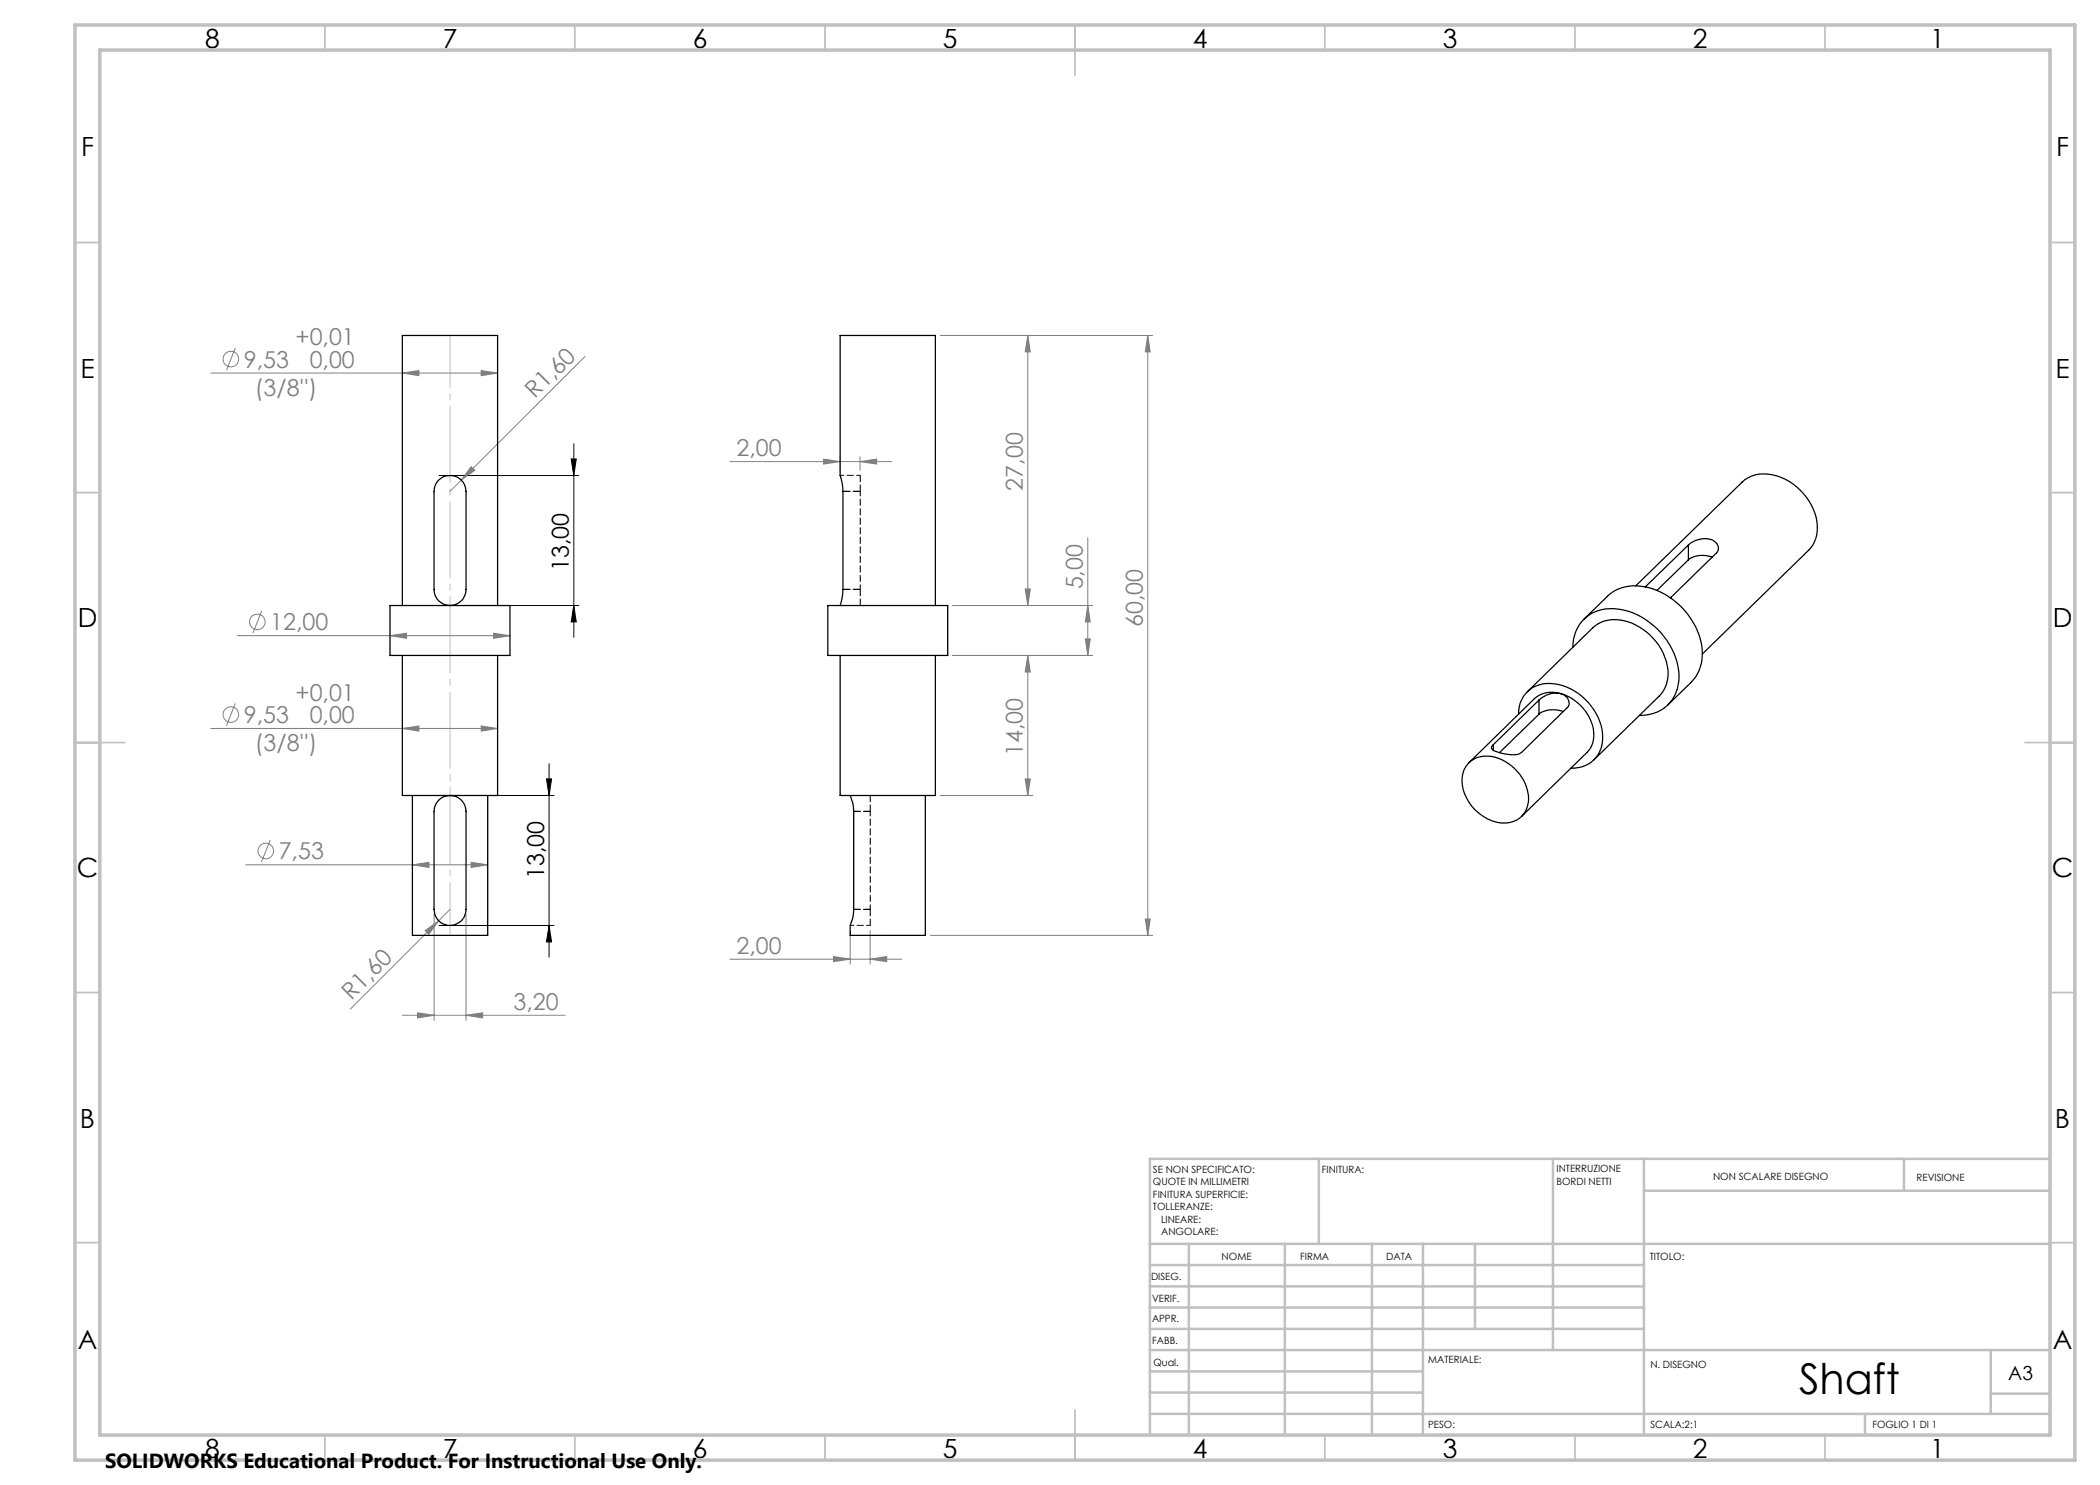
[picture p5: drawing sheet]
<svg xmlns="http://www.w3.org/2000/svg" width="420mm" height="297mm" viewBox="0 0 420 297" stroke-linecap="round" stroke-linejoin="round" font-family="sans-serif">
<g fill="none" stroke="#808080" stroke-width=".2">
<path d="M42.2 74.6h57.3M47.1 69.6l-1.8 4.4M80.5 74.6l3.3-.5v1zM96.2 74.1l3.3 .5-3.3 .5zM117 71.3l-27 27M188.1 67.1h42.4M205.6 67.1v54M205.6 67.1l.5 3.3h-1.1zM229.6 67.1v120M229.6 67.1l.4 3.3h-.9zM94.2 93.3l.8 .7-2.7 2zM146 92.3h32.4"/>
<path d="M164.7 91.8l3.3 .5-3.3 .5zM168 91.3v2.8M172 92.3l3.3-.5v1zM172 91.3v2.8M205 117.8h1.1l-.5 3.3zM217.6 107.6v23.5M47.4 127.1h54.6M52.4 122.2l-1.8 4.4M78 127.1l3.3-.5v1.1zM98.7 126.6l3.3 .5-3.3 .6zM190.6 121.1h27.9M190.6 131.1h27.9"/>
<path d="M205.6 131.1v28M205.6 131.1l.5 3.3h-1.1zM217.1 127.8h1l-.5 3.3zM217.6 121.1l.5 3.3h-1zM42.2 145.7h57.3M47.1 140.7l-1.8 4.4M80.5 145.7l3.3-.5v1zM96.2 145.2l3.3 .5-3.3 .5zM188.1 159.1h18.5M205 155.8h1.1l-.5 3.3zM49.1 173h48.4M54 168l-1.7 4.4"/>
<path d="M82.5 173l3.3-.5v1zM94.2 172.5l3.3 .5-3.3 .5zM85.1 186.1l2.6-2-1.9 2.8zM86.8 182.9v21.2M90 181.9l-19.9 19.9M93.2 182.9v21.2M146 191.8h34.4M166.7 191.3l3.3 .5-3.3 .5zM170 186.1v6.7M174 191.8l3.3-.5v1zM174 186.1v6.7M186.1 187.1h44.4"/>
<path d="M229.1 183.8h.9l-.4 3.3zM80.5 203.1h32.5M83.5 202.6l3.3 .5-3.3 .5zM93.2 203.1l3.3-.5v1z"/>
<circle cx="46.2" cy="71.8" r="1.55"/>
<circle cx="51.5" cy="124.4" r="1.55"/>
<circle cx="46.2" cy="142.9" r="1.56"/>
<circle cx="53.2" cy="170.2" r="1.55"/>
</g>
<path d="M87.8 95.1h27.9M114.2 91.8h1.1l-.5 3.3zM114.8 88.8v38.7M87.8 121.1h27.9M114.8 121.1l.5 3.3h-1.1zM87.8 159.1h23M109.3 155.8h1l-.5 3.3zM109.8 152.7v38.7M87.8 185.1h23M109.8 185.1l.5 3.3h-1z" fill="none" stroke="#000" stroke-width=".2"/>
<path d="M90 67.1v119.8" fill="none" stroke="#c0c0c0" stroke-width=".2" stroke-dasharray="15.2 1.3 1.3 1.3" stroke-dashoffset="4.9"/>
<g fill="none" stroke="#c0c0c0" stroke-width=".35">
<path d="M65 5v5M115 5v5M165 5v5M215 5v10M265 5v5M315 5v5M365 5v5M15 48.5h5M410 48.5h5M15 98.5h5M410 98.5h5M15 148.5h10"/>
<path d="M405 148.5h10M15 198.5h5M410 198.5h5M15 248.5h5M410 248.5h5M65 287v5M115 287v5M165 287v5M215 282v10M265 287v5M315 287v5M365 287v5"/>
</g>
<g fill="none" stroke="#c0c0c0" stroke-width=".5">
<path d="M263.8 231.8v17M310.6 231.8v38.2M328.8 231.8v55.2M328.8 238.2h81.2M380.8 231.8v6.4M410 231.8h-180v55.2M230 248.8h180M230 257.3h98.8M230 253h98.8M237.8 248.8v38.2M257 248.8v38.2M274.4 248.8v38.2"/>
<path d="M284.6 248.8v38.2M295 248.8v17M230 265.8h98.8M230 261.5h98.8M230 278.5h54.6M230 274.3h54.6M230 270h180M398.1 270v12.8M398.1 278.7h11.9M230 282.8h180M373 282.8v4.2"/>
</g>
<path d="M15 5h400v287h-400zM20 10h390v277h-390z" fill="none" stroke="#c0c0c0" stroke-width=".7"/>
<path d="M109.3 155.8h1l-.5 3.3zM109.8 185.1l.5 3.3h-1zM114.2 91.8h1.1l-.5 3.3zM114.8 121.1l.5 3.3h-1.1z" fill="#000"/>
<g fill="#808080">
<path d="M94.2 93.3l.8 .7-2.7 2z"/>
<path d="M85.1 186.1l2.6-2-1.9 2.8z"/>
<path d="M96.2 74.1l3.3 .5-3.3 .5zM80.5 74.6l3.3-.5v1zM96.2 145.2l3.3 .5-3.3 .5zM80.5 145.7l3.3-.5v1zM98.7 126.6l3.3 .5-3.3 .6zM78 127.1l3.3-.5v1.1z"/>
<path d="M83.5 202.6l3.3 .5-3.3 .5zM93.2 203.1l3.3-.5v1zM82.5 173l3.3-.5v1zM94.2 172.5l3.3 .5-3.3 .5zM166.7 191.3l3.3 .5-3.3 .5zM174 191.8l3.3-.5v1zM164.7 91.8l3.3 .5-3.3 .5zM172 92.3l3.3-.5v1z"/>
<path d="M229.1 183.8h.9l-.4 3.3zM229.6 67.1l.4 3.3h-.9zM205 117.8h1.1l-.5 3.3zM205.6 67.1l.5 3.3h-1.1zM217.1 127.8h1l-.5 3.3zM217.6 121.1l.5 3.3h-1zM205 155.8h1.1l-.5 3.3zM205.6 131.1l.5 3.3h-1.1z"/>
</g>
<g fill="none" stroke="#000" stroke-width=".25">
<path d="M87.8 96a3.2 3.2 0 0 1 3.5-.7 3.2 3.2 0 0 1 1.9 3v19.6a3.2 3.2 0 0 1-3.2 3.2 3.2 3.2 0 0 1-3.2-3.2v-19.6a2.98 2.98 0 0 1 1-2.3zM168 95.1v-28h19.1v54M168.1 95.1l.3 1.4 .2 1.8v19.6l-.2 1.9-.4 1.3M327.2 117.2l21.2-20.8a6.7 6.7 0 0 1 7.1-1.2 11.7 11.7 0 0 1 8 10.3 6.1 6.1 0 0 1-1.8 4.6l-21.2 20.7M337.7 109a4.7 4.7 0 0 1 5.1-.8 1.56 1.56 0 0 1 .5 2.4l-9.3 9M337.7 109l-8.6 8.4M337.7 112l-6.3 6.1M337.7 109v3M342.4 111.4a5.2 5.2 0 0 0-4.7 .6M78 121.1h24v10h-24zM80.5 131.1v28h19v-28M80.5 121.1v-54h19v54"/>
<path d="M165.6 121.1h23.9v10h-23.9zM168 131.1v28h19.1v-28M305.5 138.4l13-12.8a7.2 7.2 0 0 1 7.9-1 11.4 11.4 0 0 1 7.2 10.9 6.3 6.3 0 0 1-1.8 3.7l-13 12.8M312.1 138.7a1.92 1.92 0 0 1 1.6 2.6l-9.4 9.2a4.5 4.5 0 0 1-3.6 .2l-2.1-.7a.54 .54 0 0 1-.3-.7l.4-.4M312.1 138.7a5.4 5.4 0 0 0-5.3 1.1l-13 12.7M312.1 138.7a9.2 9.2 0 0 1 6.7 8.4 4.7 4.7 0 0 1-1.4 3.4l-13.1 12.8M312.1 138.7a5 5 0 0 0-4.3 1.3M314.6 129.5a7.6 7.6 0 0 1 9.2-7.7 14.6 14.6 0 0 1 12 13.5 7.4 7.4 0 0 1-7.9 7.8M316.8 123.8l4.7-4.5a8.6 8.6 0 0 1 8.8-1.6 14.7 14.7 0 0 1 10.2 13 7.9 7.9 0 0 1-2.3 5.8l-4.6 4.5M82.5 159.1v28h15v-28M170 159.1l.1 .1a7.6 7.6 0 0 1 .6 3.1v19.6a7.9 7.9 0 0 1-.7 3.2v2h15.1v-28M293.9 152.4a6.3 6.3 0 0 1 7.7 .3 8.4 8.4 0 0 1 3.9 8.3 4.8 4.8 0 0 1-5.9 3.5 8.9 8.9 0 0 1-7.1-9.4 4.4 4.4 0 0 1 1.4-2.7z"/>
<path d="M298.7 148.9v1.1M303.7 142.9a6 6 0 0 1 7.2-6.1 11.5 11.5 0 0 1 9.6 10.7 5.9 5.9 0 0 1-6.3 6.1M307.8 140l-9.1 8.9M307.8 142.8l-7.9 7.7M307.8 140v2.8M312.7 142.3a5.3 5.3 0 0 0-4.9 .5M87.8 160a3.2 3.2 0 0 1 3.4-.7 3.2 3.2 0 0 1 2 3v19.6a3.2 3.2 0 0 1-3.2 3.2 3.2 3.2 0 0 1-3.2-3.2v-19.6a2.96 2.96 0 0 1 1-2.3z"/>
</g>
<path d="M172 117.9v-19.6M174 181.9v-19.6" fill="none" stroke="#000" stroke-width=".2" stroke-dasharray="1.3 .6" stroke-dashoffset=".4"/>
<path d="M168.6 98.3h3.4M172 98.3h-3.4M168.6 117.9h3.4M172 117.9h-3.4M170.8 162.3h3.2M174 162.3h-3.2M170.8 181.9h3.2M174 181.9h-3.2" fill="none" stroke="#000" stroke-width=".2" stroke-dasharray="1.3 .6" stroke-dashoffset="-.1"/>
<path d="M172 98.3v-3.2M172 121.1v-3.2M174 162.3v-3.2M174 185.1v-3.2" fill="none" stroke="#000" stroke-width=".2" stroke-dasharray="1.3 .6"/>
<path d="M172 95.1h-4M170 185.1h4" fill="none" stroke="#000" stroke-width=".2" stroke-dasharray="1.3 .6" stroke-dashoffset=".5"/>
<text font-size="8.5" x="359.8" y="278.7">Shaft</text>
<g font-size="5.3">
<text x="41" y="9.5">8</text>
<text x="88.5" y="9.5">7</text>
<text x="138.5" y="9.5">6</text>
<text x="188.5" y="9.5">5</text>
<text x="238.5" y="9.5">4</text>
<text x="288.5" y="9.5">3</text>
<text x="338.5" y="9.5">2</text>
<text x="386" y="9.5">1</text>
<text x="16.2" y="31.3">F</text>
<text x="411.2" y="31.3">F</text>
<text x="16.1" y="75.5">E</text>
<text x="411.1" y="75.5">E</text>
<text x="15.5" y="125.5">D</text>
<text x="410.5" y="125.5">D</text>
<text x="15.4" y="175.5">C</text>
<text x="410.4" y="175.5">C</text>
<text x="16" y="225.5">B</text>
<text x="411" y="225.5">B</text>
<text x="15.5" y="269.8">A</text>
<text x="410.5" y="269.8">A</text>
<text x="41" y="291.5">8</text>
<text x="88.5" y="291.5">7</text>
<text x="138.5" y="291.5">6</text>
<text x="188.5" y="291.5">5</text>
<text x="238.5" y="291.5">4</text>
<text x="288.5" y="291.5">3</text>
<text x="338.5" y="291.5">2</text>
<text x="386" y="291.5">1</text>
</g>
<g font-size="4.7" fill="#808080">
<text x="59.1" y="69">+0,01</text>
<text x="48.8" y="73.5">9,53</text>
<text x="61.9" y="73.6">0,00</text>
<text x="51" y="79.1">(3/8'')</text>
<text x="107" y="79.9" transform="rotate(-45 107 79.9)">R1,60</text>
<text x="147.3" y="91.3">2,00</text>
<text x="204.6" y="98.1" transform="rotate(-90 204.6 98.1)">27,00</text>
<text x="216.6" y="117.9" transform="rotate(-90 216.6 117.9)">5,00</text>
<text x="228.6" y="125.4" transform="rotate(-90 228.6 125.4)">60,00</text>
<text x="54" y="126.1">12,00</text>
<text x="59.1" y="140.1">+0,01</text>
<text x="48.8" y="144.6">9,53</text>
<text x="61.9" y="144.7">0,00</text>
<text x="51" y="150.2">(3/8'')</text>
<text x="204.6" y="151.2" transform="rotate(-90 204.6 151.2)">14,00</text>
<text x="55.7" y="171.9">7,53</text>
<text x="147.3" y="190.8">2,00</text>
<text x="70.3" y="200.2" transform="rotate(-45 70.3 200.2)">R1,60</text>
<text x="102.7" y="202">3,20</text>
</g>
<g font-size="4.7">
<text x="113.8" y="114.2" transform="rotate(-90 113.8 114.2)">13,00</text>
<text x="108.8" y="175.9" transform="rotate(-90 108.8 175.9)">13,00</text>
</g>
<text font-size="4.1" x="21" y="293.7">SOLIDWORKS Educational Product. For Instructional Use Only.</text>
<text font-size="3.9" x="401.6" y="276">A3</text>
<g font-size="2">
<text x="230.6" y="234.6">SE NON SPECIFICATO:</text>
<text x="230.6" y="237.1">QUOTE IN MILLIMETRI</text>
<text x="230.6" y="239.6">FINITURA SUPERFICIE:</text>
<text x="264.4" y="234.6">FINITURA:</text>
<text x="311.3" y="234.5">INTERRUZIONE</text>
<text x="311.3" y="237">BORDI NETTI</text>
<text x="342.6" y="236">NON SCALARE DISEGNO</text>
<text x="383.3" y="236.2">REVISIONE</text>
<text x="230.6" y="242.1">TOLLERANZE:</text>
<text x="232.2" y="244.6">LINEARE:</text>
<text x="232.2" y="247.1">ANGOLARE:</text>
<text x="244.3" y="252">NOME</text>
<text x="260" y="251.9">FIRMA</text>
<text x="277.2" y="251.9">DATA</text>
<text x="330" y="251.9">TITOLO:</text>
<text x="230.2" y="256.1">DISEG.</text>
<text x="230.4" y="260.3">VERIF.</text>
<text x="230.4" y="264.4">APPR.</text>
<text x="230.5" y="268.8">FABB.</text>
<text x="230.7" y="273.1">Qual.</text>
<text x="285.7" y="272.5">MATERIALE:</text>
<text x="330.1" y="273.6">N. DISEGNO</text>
<text x="285.6" y="285.5">PESO:</text>
<text x="330.1" y="285.6">SCALA:2:1</text>
<text x="374.5" y="285.6">FOGLIO 1 DI 1</text>
</g>
</svg>
